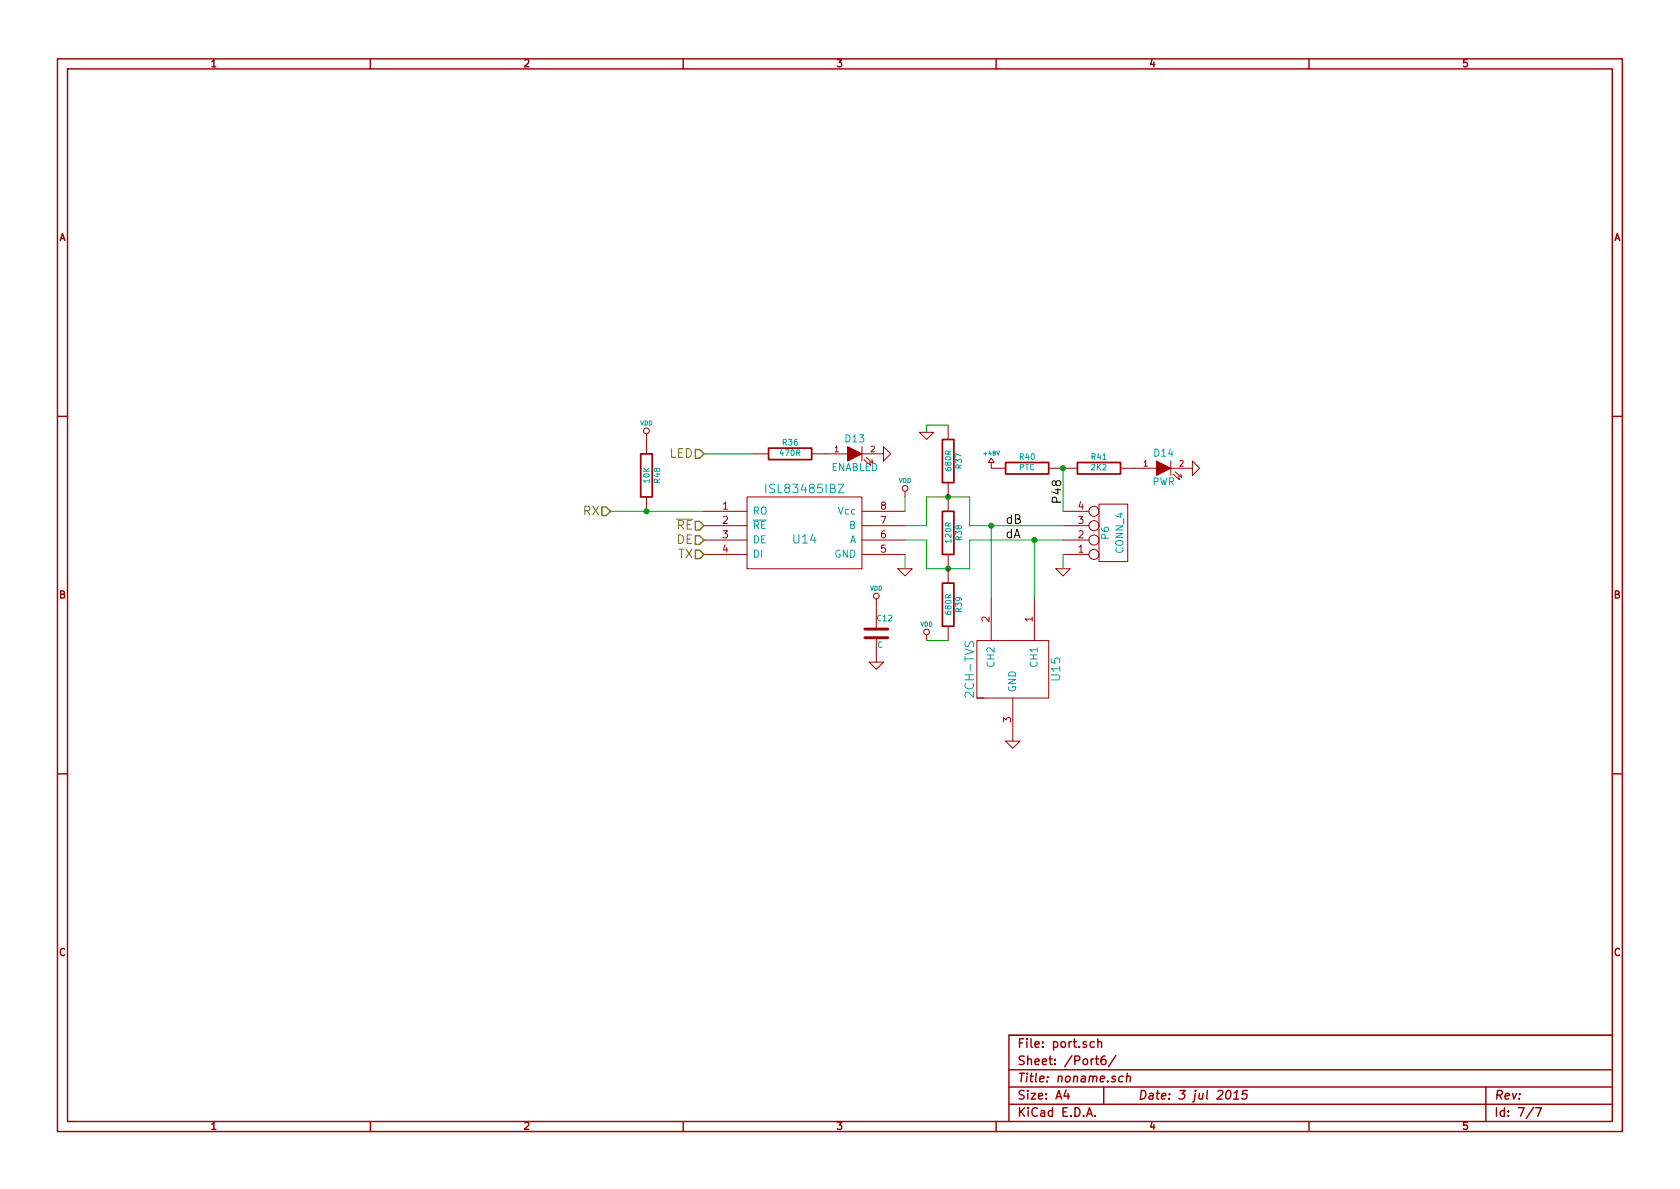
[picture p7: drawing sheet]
<svg xmlns="http://www.w3.org/2000/svg" width="297mm" height="210mm" viewBox="0 0 297 210" stroke-linecap="round" stroke-linejoin="round" font-family="sans-serif">
<g fill="none" stroke="#a00000" stroke-width=".25">
<path d="M10.2 10.4h276.6v189.7h-276.6zM11.9 12.2h273.2v186.1h-273.2zM65.5 10.4v1.8M120.8 10.4v1.8M176.1 10.4v1.8M231.4 10.4v1.8M10.2 73.6h1.7M285.1 73.6h1.7M10.2 136.8h1.7M285.1 136.8h1.7M65.5 198.3v1.8M120.8 198.3v1.8"/>
<path d="M176.1 198.3v1.8M178.4 189.2h106.7M178.4 195.3h106.7M178.4 192.2h106.7M188.5 192.8l-.4 1h1M188.8 193.3v1.1M192.1 197.4l.5-1.5 .5 1.5M192.3 197h.7M193.5 184.3a.48 .48 0 0 0-.7 0v.8l.2 .1 .5-.1M193.6 197.3v.1M193.7 187.2h.6M193.9 186.7v1.4l.4 .2"/>
<path d="M194.1 184.3h.1a.36 .36 0 0 1 .6 .1v.8M194.1 183.7v1.5M195.1 192.2v3.1M195.4 186.7a.62 .62 0 0 0-.7 .7v.6l.3 .3 .5-.2v-.6a.48 .48 0 0 0-.8 0v.1M197.3 186.7l-1.3 1.9M198.6 190.4l-.1-.1a.52 .52 0 0 0-.7 .3v.6l.3 .1 .4-.1M199.2 190.4l.3-.1 .3 .1v.9M199.3 189.8l-.2 1.5M217 192.9l.3-.1a.88 .88 0 0 1-.3 1.6l-.3-.3a1.17 1.17 0 0 1 .3-1.2zM218.1 194.4h.9M218.2 193.3l.5-.5-.2 1.6M220.5 192.8h-.7l-.2 .8 .3-.2 .5 .1 .1 .2-.2 .5-.2 .2-.6-.2"/>
<path d="M231.4 198.3v1.8M262.7 192.2v6.1M271.1 195.8l-1.3 2M271.5 195.9h1l-.6 1.5M285.1 183.1h-106.7v15.2"/>
</g>
<g fill="none" stroke="#a00000" stroke-width=".18">
<path d="M114.3 76.7v3.6M152.4 79v2.5M156.2 79l1.3 1.3-1.3 1.2zM162.6 76.4h2.5l-1.3 1.3zM167.6 75.2v2.5M114.3 87.9v2.5M124.5 98h7.6M124.5 95.5h7.6M124.5 93h7.6M124.5 90.4h7.6M132.1 87.9h20.3v12.7h-20.3zM133.3 80.3h2.6"/>
<path d="M143.5 80.3h6.4M152.4 98h7.6M152.4 95.5h7.6M152.4 93h7.6M152.4 90.4h7.6M152.4 80.3h3.8M152.8 81.3l1.1 1-.1-.6M153.2 80.9l1.1 1-.1-.6M160 86.9v1M167.6 85.3v5.1M167.6 98v5.1M175.3 81.8v1h2.5"/>
<path d="M175.3 81l.5 .8h-1zM185.4 82.8h5.1M188 98h4.5M188 95.5h4.5M188 93h4.5M188 90.4h4.5M194.3 89.1h5.1v10.2h-5.1zM198.1 82.8h6.4M207 82.8h3.8M207 81.5v2.6M207.4 83.8l1.1 1-.1-.6M207.8 83.4l1.1 1-.1-.6"/>
<path d="M210.8 81.5l1.3 1.3-1.3 1.3zM153.7 117.1h2.5l-1.3 1.3zM154.9 105.9v5.3M154.9 112.8v4.3M158.7 100.6h2.6l-1.3 1.2zM163.8 112.3v1M167.6 110.7v2.6M172.7 113.3h12.7v10.1h-12.7zM175.3 105.7v7.6M182.9 105.7v7.6M186.7 100.6h2.5l-1.2 1.2zM172.7 123.4h1.3z"/>
<path d="M177.8 131.1h2.5l-1.2 1.2zM179.1 123.4v7.7"/>
<circle cx="114.3" cy="76.2" r=".51"/>
<circle cx="160" cy="86.4" r=".51"/>
<circle cx="193.4" cy="90.4" r=".89"/>
<circle cx="193.4" cy="95.5" r=".89"/>
<circle cx="193.4" cy="98" r=".89"/>
<circle cx="193.4" cy="93" r=".89"/>
<circle cx="154.9" cy="105.4" r=".51"/>
<circle cx="163.8" cy="111.8" r=".51"/>
</g>
<path d="M135.9 79.2h7.6v2.1h-7.6zM166.6 77.7h2.1v7.6h-2.1zM113.3 80.3h2v7.6h-2zM166.6 90.4h2.1v7.6h-2.1zM177.8 81.8h7.6v2h-7.6zM190.5 81.8h7.6v2h-7.6zM166.6 103.1h2.1v7.6h-2.1z" fill="none" stroke="#a00000" stroke-width=".3"/>
<path d="M148.2 85.6h1l-1 1.5h1" fill="none" stroke="#00a0a0" stroke-width=".18"/>
<path d="M167.6 75.2h-3.8v1.2M107.9 90.4h16.6M124.5 80.3h8.8M160 93h3.8v-5.1h7.6v5.1h16.6M160 95.5h3.8v5.1h7.6v-5.1h16.6M160 87.9v2.5M160 98v2.6M175.3 93v12.7M182.9 95.5v10.2M188 82.8v7.6M188 98v2.6M163.8 113.3h3.8" fill="none" stroke="#00a000" stroke-width=".18"/>
<g fill="#00a000" stroke="#00a000" stroke-width=".25">
<circle cx="167.6" cy="100.6" r=".41"/>
<circle cx="167.6" cy="87.9" r=".41"/>
<circle cx="188" cy="82.8" r=".41"/>
<circle cx="114.3" cy="90.4" r=".41"/>
<circle cx="175.3" cy="93" r=".41"/>
<circle cx="182.9" cy="95.5" r=".41"/>
</g>
<g fill="#a00000" stroke="#a00000" stroke-width=".18">
<path d="M204.5 81.5l2.5 1.3-2.5 1.3z"/>
<path d="M149.9 79l2.5 1.3-2.5 1.2z"/>
</g>
<path d="M122.9 79.5h.8l.8 .8-.8 .7h-.8zM106.4 89.7h.8l.7 .7-.7 .8h-.8zM122.9 97.3h.8l.8 .7-.8 .8h-.8zM122.9 92.2h.8l.8 .8-.8 .7h-.8zM122.9 94.7h.8l.8 .8-.8 .8h-.8z" fill="none" stroke="#808000" stroke-width=".25"/>
<path d="M152.9 112.8h4.1M152.9 111.2h4.1" fill="none" stroke="#a00000" stroke-width=".51"/>
<g font-size="2.1" fill="#808000">
<text x="118.3" y="81">LED</text>
<text x="103.1" y="91.2">RX</text>
<text x="119.6" y="93.7">RE</text>
<text x="119.6" y="96.3">DE</text>
<text x="119.8" y="98.8">TX</text>
</g>
<g font-size="2.1" fill="#00a0a0">
<text x="135.9" y="87.3">ISL83485IBZ</text>
<text x="140.3" y="96.2">U14</text>
<text x="172.3" y="122.9" transform="rotate(-90 172.3 122.9)">2CH-TVS</text>
<text x="187.5" y="120.3" transform="rotate(-90 187.5 120.3)">U15</text>
</g>
<g font-size="2.1">
<text x="187.7" y="89.1" transform="rotate(-90 187.7 89.1)">P48</text>
<text x="177.8" y="92.7">dB</text>
<text x="177.8" y="95.2">dA</text>
</g>
<g font-size="2.1" fill="#a00000">
<text x="179.9" y="185.4">File: port.sch</text>
<text x="179.9" y="191.5">Title: noname.sch</text>
<text x="179.9" y="188.4">Sheet: /Port6/</text>
<text x="179.9" y="197.6">KiCad E.D.A.</text>
<text x="179.9" y="194.5">Size: A4</text>
<text x="201.2" y="194.5">Date: 3 jul 2015</text>
<text x="264.2" y="194.5">Rev:</text>
<text x="264.2" y="197.6">Id: 7/7</text>
</g>
<g font-size="1.8" fill="#a00000">
<text x="37.3" y="11.9">1</text>
<text x="92.7" y="11.9">2</text>
<text x="148" y="11.9">3</text>
<text x="203.3" y="11.9">4</text>
<text x="258.6" y="11.9">5</text>
<text x="10.4" y="42.7">A</text>
<text x="285.3" y="42.7">A</text>
<text x="127.8" y="90.2">1</text>
<text x="127.8" y="92.7">2</text>
<text x="127.8" y="95.2">3</text>
<text x="155.7" y="95.2">6</text>
<text x="155.7" y="92.7">7</text>
<text x="155.7" y="90.2">8</text>
<text x="190.7" y="95.2">2</text>
<text x="190.7" y="92.7">3</text>
<text x="190.7" y="90.2">4</text>
<text x="127.8" y="97.8">4</text>
<text x="155.7" y="97.8">5</text>
<text x="190.7" y="97.8">1</text>
<text x="10.4" y="105.9">B</text>
<text x="285.3" y="105.9">B</text>
<text x="175" y="110" transform="rotate(-90 175 110)">2</text>
<text x="182.6" y="110" transform="rotate(-90 182.6 110)">1</text>
<text x="178.8" y="127.7" transform="rotate(-90 178.8 127.7)">3</text>
<text x="10.4" y="169.1">C</text>
<text x="285.3" y="169.1">C</text>
<text x="37.3" y="199.8">1</text>
<text x="92.7" y="199.8">2</text>
<text x="148" y="199.8">3</text>
<text x="203.3" y="199.8">4</text>
<text x="258.6" y="199.8">5</text>
</g>
<g font-size="1.8" fill="#00a0a0">
<text x="146.9" y="83.4">ENABLED</text>
<text x="149.5" y="78.3">D13</text>
<text x="204.1" y="80.8">D14</text>
<text x="203.7" y="85.9">PWR</text>
<text x="133.1" y="91.1">RO</text>
<text x="133.1" y="93.6">RE</text>
<text x="148.2" y="91.1">Vcc</text>
<text x="150.1" y="93.6">B</text>
<text x="196.1" y="95.3" transform="rotate(-90 196.1 95.3)">P6</text>
<text x="133.1" y="96.1">DE</text>
<text x="133.1" y="98.7">DI</text>
<text x="147.4" y="98.7">GND</text>
<text x="150.1" y="96.1">A</text>
<text x="198.7" y="97.8" transform="rotate(-90 198.7 97.8)">CONN_4</text>
<text x="175.9" y="117.8" transform="rotate(-90 175.9 117.8)">CH2</text>
<text x="183.5" y="117.8" transform="rotate(-90 183.5 117.8)">CH1</text>
<text x="179.7" y="122.4" transform="rotate(-90 179.7 122.4)">GND</text>
</g>
<g font-size="1.4" fill="#00a0a0">
<text x="138" y="80.7">470R</text>
<text x="138.4" y="78.8">R36</text>
<text x="168.2" y="83.2" transform="rotate(-90 168.2 83.2)">680R</text>
<text x="170.1" y="82.8" transform="rotate(-90 170.1 82.8)">R37</text>
<text x="180.2" y="83.2">PTC</text>
<text x="180.3" y="81.4">R40</text>
<text x="193" y="83.2">2K2</text>
<text x="193" y="81.4">R41</text>
<text x="114.9" y="85.3" transform="rotate(-90 114.9 85.3)">10K</text>
<text x="116.8" y="85.4" transform="rotate(-90 116.8 85.4)">R48</text>
<text x="168.2" y="95.9" transform="rotate(-90 168.2 95.9)">120R</text>
<text x="170.1" y="95.5" transform="rotate(-90 170.1 95.5)">R38</text>
<text x="155.1" y="109.9">C12</text>
<text x="168.2" y="108.6" transform="rotate(-90 168.2 108.6)">680R</text>
<text x="170.1" y="108.2" transform="rotate(-90 170.1 108.2)">R39</text>
<text x="155.1" y="114.6">C</text>
</g>
<g font-size="1.4" fill="#a00000">
<text x="147.6" y="80">1</text>
<text x="153.9" y="80">2</text>
<text x="202.2" y="82.5">1</text>
<text x="208.5" y="82.5">2</text>
</g>
<g font-size="1.1" fill="#00a0a0">
<text x="113.2" y="75.3">VDD</text>
<text x="174" y="80.6">+48V</text>
<text x="158.9" y="85.4">VDD</text>
<text x="153.8" y="104.5">VDD</text>
<text x="162.7" y="110.8">VDD</text>
</g>
</svg>
